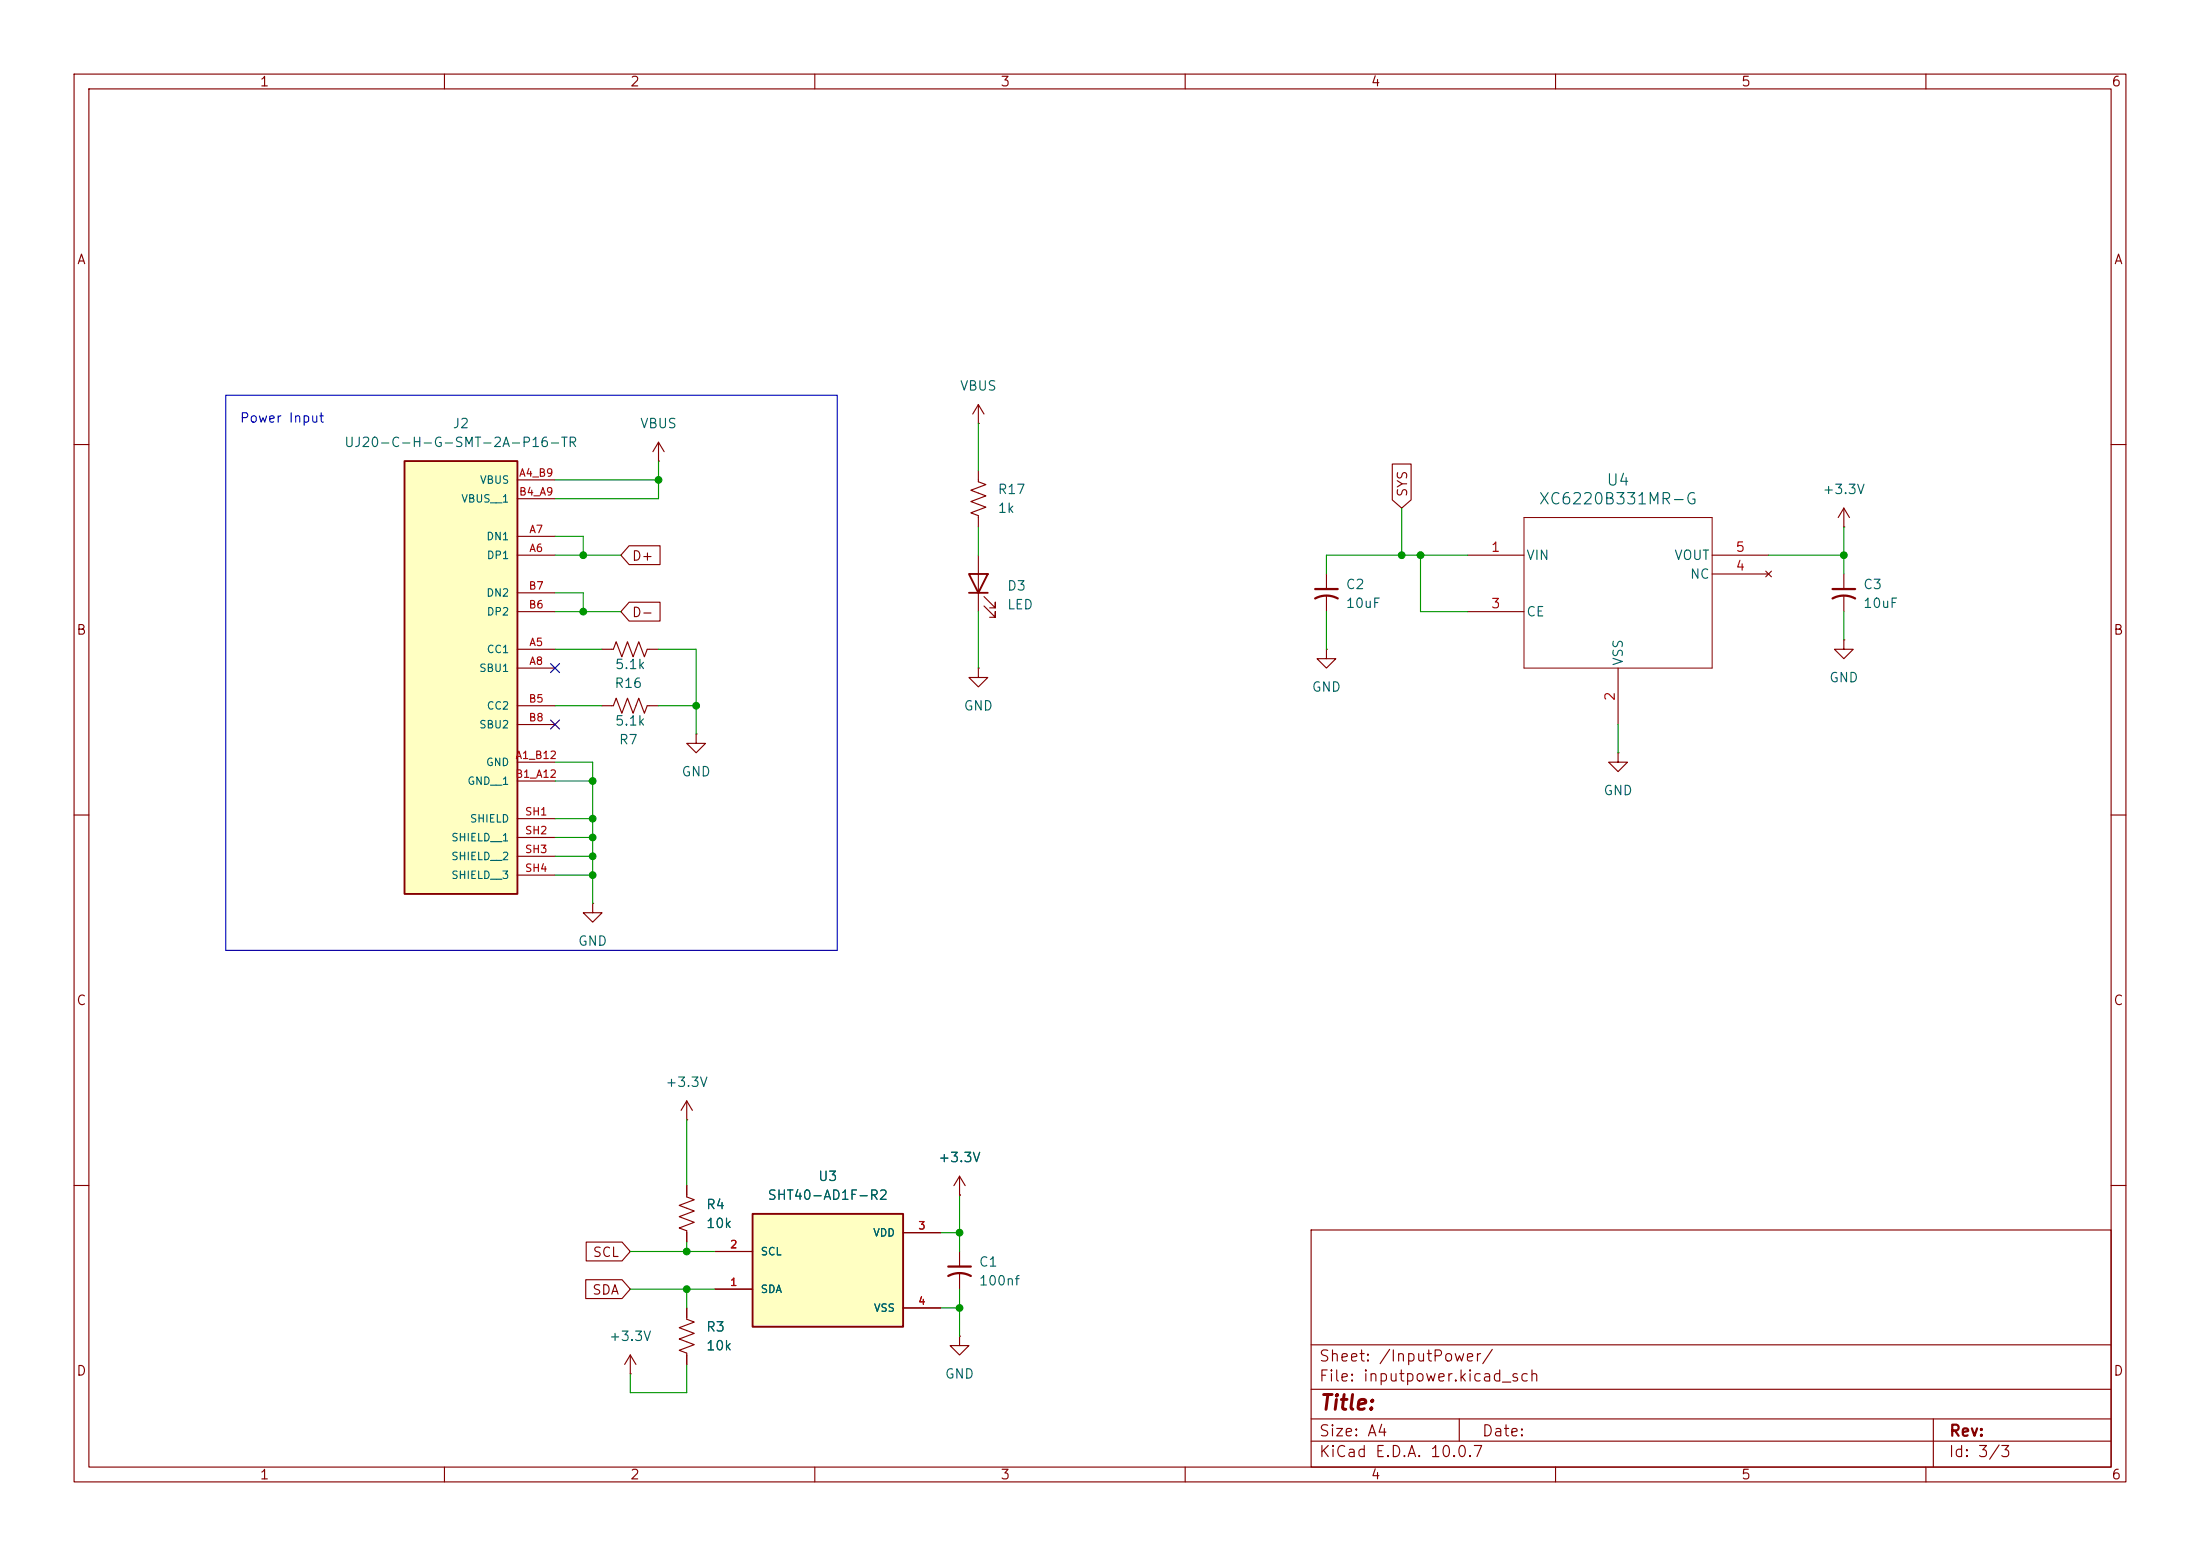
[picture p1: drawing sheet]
<svg xmlns="http://www.w3.org/2000/svg" width="297mm" height="210mm" viewBox="0 0 297 210" stroke-linecap="round" stroke-linejoin="round" font-family="sans-serif">
<g fill="none" stroke="#840000" stroke-width=".15">
<path d="M10 10h277v190h-277zM12 12h273v186h-273zM60 10v2M110 10v2M160 10v2M210 10v2M260 10v2M10 60h2M285 60h2M10 110h2M285 110h2M10 160h2"/>
<path d="M177 166h108v32h-108zM285 160h2M60 198v2M110 198v2M160 198v2M177 194.5h108M177 191.5h108M177 187.5h108M177 181.5h108M197 191.5v3M210 198v2M260 198v2"/>
<path d="M261 191.5v6.5"/>
</g>
<path d="M101.6 163.8h20.3v15.3h-20.3z" fill="#ffffc2"/>
<path d="M130.8 77.5h2.5l-1.2 2.5zM130.8 80h2.5M101.6 163.8h20.3v15.3h-20.3z" fill="none" stroke="#840000" stroke-width=".25"/>
<g fill="none" stroke="#840000" stroke-width=".15">
<path d="M132.1 57.2h.1M132.1 54.6l-.8 1.3M132.1 54.6l.7 1.3M132.1 54.6v2.6M132.1 63.5v1.5l1 .4-2 .8 2 .7-2 .8 2 .8-2 .7 1 .4v1.5M132.1 74.9v7.7M179.1 77.5v2M198.1 74.9h7.6M231.1 74.9h7.7M231.1 77.5h7.7M238.4 77.1l.7 .8M239.1 77.1l-.7 .8"/>
<path d="M248.9 77.5v2M81.3 95.3h1.5l.4-1.1 .7 2.1 .8-2.1 .8 2.1 .7-2.1 .8 2.1 .4-1h1.5M81.3 87.6h1.5l.4-1 .7 2 .8-2 .8 2 .7-2 .8 2 .4-1h1.5M94 99.1v1.2h1.2l-1.2 1.3-1.3-1.3h1.3M94 99.1h.1M132.1 90.2v1.2h1.2l-1.2 1.3-1.3-1.3h1.3M132.1 90.2h.1M132.8 81.8l1.6 1.5v-.7v.7h-.8M132.8 80.5l1.6 1.5v-.7v.7h-.8M179.1 87.6v1.3h1.2l-1.2 1.3-1.3-1.3h1.3M179.1 87.6h.1M179.1 80.5v2.1"/>
<path d="M198.1 82.6h7.6M218.4 90.2v7.6M248.9 86.4v1.2h1.3l-1.3 1.3-1.3-1.3h1.3M248.9 86.4h.1M248.9 80.5v2.1M218.4 101.6v1.3h1.3l-1.3 1.2-1.2-1.2h1.2M218.4 101.6h.1M80 121.9v1.3h1.3l-1.3 1.3-1.3-1.3h1.3M80 121.9h.1M92.7 151.1h.1M92.7 148.6v2.5M92.7 148.6l-.8 1.3"/>
<path d="M92.7 148.6l.8 1.3M129.5 158.8l-.7 1.2M129.5 158.8l.8 1.2M129.5 158.8v2.5M92.7 176.5v1.6l1 .3-2 .8 2 .8-2 .7 2 .8-2 .7 1 .4v1.6M92.7 160v1.5l1 .4-2 .8 2 .7-2 .8 2 .8-2 .7 1 .4v1.5M96.5 174h5.1M96.5 168.9h5.1M121.9 166.4h5.1M121.9 176.5h5.1M129.5 161.3h.1M129.5 168.9v2"/>
<path d="M129.5 172v2M85.1 185.4h.1M85.1 182.9l-.8 1.3M85.1 182.9l.8 1.3M85.1 182.9v2.5M129.5 180.3v1.3h1.3l-1.3 1.3-1.2-1.3h1.2M129.5 180.3h.1"/>
</g>
<path d="M177.5 79.5h3.1M247.4 79.5h3M177.5 80.8a3.2 3.2 0 0 1 3.1 0M247.4 80.8a3.2 3.2 0 0 1 3 0M128 172.2a3.2 3.2 0 0 1 3.1 0M128 170.9h3.1" fill="none" stroke="#840000" stroke-width=".3"/>
<path d="M205.7 69.9h25.4v20.3h-25.4z" fill="none" stroke="#840000" stroke-width=".14"/>
<path d="M54.6 62.2h15.2v58.5h-15.2z" fill="#ffffc2"/>
<path d="M54.6 62.2h15.2v58.5h-15.2z" fill="none" stroke="#840000" stroke-width=".25"/>
<g fill="none" stroke="#840000" stroke-width=".15">
<path d="M88.9 59.7l-.8 1.3M88.9 59.7l.8 1.3M88.9 59.7v2.5M69.8 64.8h5.1M69.8 74.9h5.1M69.8 72.4h5.1M69.8 67.3h5.1M84.9 73.7h4.2v2.5h-4.2l-1.1-1.3zM88.9 62.2h.1M188 62.6h2.5v4.9l-1.3 1.1-1.2-1.1zM248.9 71.1h.1M248.9 68.6l-.7 1.3"/>
<path d="M248.9 68.6l.8 1.3M248.9 68.6v2.5M69.8 87.6h5.1M69.8 90.2h5.1M69.8 95.3h5.1M69.8 82.6h5.1M69.8 80h5.1M69.8 97.8h5.1M84.9 81.3h4.2v2.5h-4.2l-1.1-1.2zM69.8 102.9h5.1M69.8 105.4h5.1M69.8 110.5h5.1"/>
<path d="M69.8 113h5.1M69.8 115.6h5.1M69.8 118.1h5.1M79.1 172.7h4.9l1.1 1.3-1.1 1.3h-4.9zM79.1 167.6h4.9l1.1 1.3-1.1 1.3h-4.9zM92.7 160v1.3M92.7 166.4v1.2M92.7 176.5v1.3M96.5 174h5.1M96.5 168.9h5.1M121.9 166.4h5.1M121.9 176.5h5.1"/>
<path d="M129.5 161.3h.1M92.7 182.9v1.3"/>
</g>
<g fill="none" stroke="#009600" stroke-width=".15">
<path d="M132.1 57.2v6.3M74.9 74.9h8.9M74.9 72.4h3.8v2.5M74.9 64.8h14M88.9 62.2v5.1h-14M132.1 71.1v3.8M189.2 68.6v6.3M191.8 74.9v7.7h6.3M198.1 74.9h-19v2.6M238.8 74.9h10.1M248.9 71.1v6.4M74.9 95.3h6.4"/>
<path d="M74.9 87.6h6.4M74.9 82.6h8.9M74.9 80h3.8v2.6M88.9 95.3h5.1M88.9 87.6h5.1v11.5M132.1 82.6v7.6M179.1 82.6v5M218.4 97.8v3.8M248.9 82.6v3.8M74.9 102.9h5.1v19M74.9 113h5.1M74.9 110.5h5.1"/>
<path d="M74.9 115.6h5.1M74.9 118.1h5.1M74.9 105.4h5.1M92.7 151.1v8.9M85.1 168.9h11.4M85.1 174h11.4M92.7 167.6v1.3M92.7 174v2.5M127 176.5h2.5M127 166.4h2.5M129.5 161.3v7.6M129.5 174v6.3"/>
<path d="M92.7 184.2v3.8h-7.6v-2.6"/>
</g>
<path d="M74.3 97.2l1.2 1.2M74.3 89.6l1.2 1.2M75.5 97.2l-1.2 1.2M75.5 89.6l-1.2 1.2" fill="none" stroke="#000084" stroke-width=".15"/>
<path d="M30.5 53.3h82.5v75h-82.5z" fill="none" stroke="#0000c2" stroke-width=".15"/>
<g fill="#009600" stroke="#009600" stroke-width=".14">
<circle cx="80" cy="105.4" r=".46"/>
<circle cx="78.7" cy="82.6" r=".46"/>
<circle cx="78.7" cy="74.9" r=".46"/>
<circle cx="88.9" cy="64.8" r=".46"/>
<circle cx="129.5" cy="166.4" r=".46"/>
<circle cx="129.5" cy="176.5" r=".46"/>
<circle cx="92.7" cy="174" r=".46"/>
<circle cx="92.7" cy="168.9" r=".46"/>
<circle cx="80" cy="110.5" r=".46"/>
<circle cx="80" cy="118.1" r=".46"/>
<circle cx="80" cy="113" r=".46"/>
<circle cx="80" cy="115.6" r=".46"/>
<circle cx="189.2" cy="74.9" r=".46"/>
<circle cx="191.8" cy="74.9" r=".46"/>
<circle cx="248.9" cy="74.9" r=".46"/>
<circle cx="94" cy="95.3" r=".46"/>
</g>
<text font-size="2" fill="#840000" x="178" y="190.8">Title:</text>
<g font-size="1.5" fill="#006464">
<text x="216.8" y="65.9">U4</text>
<text x="207.6" y="68.5">XC6220B331MR-G</text>
</g>
<g font-size="1.5" fill="#840000">
<text x="178" y="184.1">Sheet: /InputPower/</text>
<text x="178" y="186.8">File: inputpower.kicad_sch</text>
<text x="178" y="197">KiCad E.D.A. 10.0.7</text>
<text x="178" y="194.2">Size: A4</text>
<text x="200" y="194.2">Date:</text>
<text x="263" y="197">Id: 3/3</text>
<text x="263" y="194.2">Rev:</text>
</g>
<g font-size="1.3" fill="#840000">
<text x="35" y="12">1</text>
<text x="85" y="12">2</text>
<text x="135" y="12">3</text>
<text x="185" y="12">4</text>
<text x="235" y="12">5</text>
<text x="285" y="12">6</text>
<text x="10.3" y="36">A</text>
<text x="285.3" y="36">A</text>
<text x="190.3" y="67.2" transform="rotate(-90 190.3 67.2)">SYS</text>
<text x="85.2" y="76">D+</text>
<text x="85.2" y="83.6">D-</text>
<text x="10.2" y="86">B</text>
<text x="285.2" y="86">B</text>
<text x="10.2" y="136">C</text>
<text x="285.2" y="136">C</text>
<text x="79.9" y="170">SCL</text>
<text x="79.9" y="175">SDA</text>
<text x="10.2" y="186">D</text>
<text x="285.2" y="186">D</text>
<text x="35" y="200">1</text>
<text x="85" y="200">2</text>
<text x="135" y="200">3</text>
<text x="185" y="200">4</text>
<text x="235" y="200">5</text>
<text x="285" y="200">6</text>
</g>
<g font-size="1.3" fill="#006464">
<text x="129.5" y="53">VBUS</text>
<text x="61" y="58.1">J2</text>
<text x="86.3" y="58.1">VBUS</text>
<text x="46.4" y="60.7">UJ20-C-H-G-SMT-2A-P16-TR</text>
<text x="134.6" y="67">R17</text>
<text x="134.6" y="69.5">1k</text>
<text x="246" y="67">+3.3V</text>
<text x="206" y="75.9">VIN</text>
<text x="225.9" y="75.9">VOUT</text>
<text x="135.9" y="80">D3</text>
<text x="135.9" y="82.6">LED</text>
<text x="181.6" y="79.8">C2</text>
<text x="181.6" y="82.4">10uF</text>
<text x="206" y="83.5">CE</text>
<text x="228.1" y="78.4">NC</text>
<text x="251.4" y="79.8">C3</text>
<text x="251.4" y="82.4">10uF</text>
<text x="219.4" y="89.9" transform="rotate(-90 219.4 89.9)">VSS</text>
<text x="82.9" y="93.2">R16</text>
<text x="82.9" y="90.6">5.1k</text>
<text x="177" y="93.7">GND</text>
<text x="246.9" y="92.4">GND</text>
<text x="82.9" y="98.2">5.1k</text>
<text x="83.5" y="100.8">R7</text>
<text x="130" y="96.2">GND</text>
<text x="91.9" y="105.1">GND</text>
<text x="216.4" y="107.6">GND</text>
<text x="77.9" y="128">GND</text>
<text x="89.7" y="147">+3.3V</text>
<text x="110.4" y="159.7">U3</text>
<text x="126.6" y="157.2">+3.3V</text>
<text x="95.2" y="163.5">R4</text>
<text x="95.2" y="166.1">10k</text>
<text x="103.5" y="162.3">SHT40-AD1F-R2</text>
<text x="132.1" y="171.3">C1</text>
<text x="132.1" y="173.8">100nf</text>
<text x="82.1" y="181.3">+3.3V</text>
<text x="95.2" y="180">R3</text>
<text x="95.2" y="182.6">10k</text>
<text x="127.5" y="186.4">GND</text>
</g>
<text font-size="1.3" fill="#0000c2" x="32.3" y="57.4">Power Input</text>
<g font-size="1.3" fill="#a90000">
<text x="201.2" y="74.8">1</text>
<text x="234.2" y="77.3">4</text>
<text x="234.2" y="74.8">5</text>
<text x="201.2" y="82.4">3</text>
<text x="218.3" y="94.7" transform="rotate(-90 218.3 94.7)">2</text>
</g>
<g font-size="1" fill="#006464">
<text x="64.7" y="65.5">VBUS</text>
<text x="62.2" y="68.1">VBUS__1</text>
<text x="65.6" y="73.2">DN1</text>
<text x="65.6" y="75.7">DP1</text>
<text x="65.6" y="80.8">DN2</text>
<text x="65.6" y="83.3">DP2</text>
<text x="65.6" y="88.4">CC1</text>
<text x="64.6" y="90.9">SBU1</text>
<text x="64.6" y="98.6">SBU2</text>
<text x="65.6" y="96">CC2</text>
<text x="63" y="106.2">GND__1</text>
<text x="65.5" y="103.6">GND</text>
<text x="60.8" y="113.8">SHIELD__1</text>
<text x="63.4" y="111.3">SHIELD</text>
<text x="60.8" y="116.3">SHIELD__2</text>
<text x="60.8" y="118.9">SHIELD__3</text>
<text x="117.8" y="167.1">VDD</text>
<text x="102.6" y="169.7">SCL</text>
<text x="102.6" y="174.8">SDA</text>
<text x="117.9" y="177.3">VSS</text>
</g>
<g font-size="1" fill="#a90000">
<text x="70" y="64.6">A4_B9</text>
<text x="70" y="67.1">B4_A9</text>
<text x="71.4" y="74.7">A6</text>
<text x="71.4" y="72.2">A7</text>
<text x="71.3" y="82.4">B6</text>
<text x="71.3" y="79.8">B7</text>
<text x="71.4" y="87.4">A5</text>
<text x="71.4" y="90">A8</text>
<text x="71.3" y="95.1">B5</text>
<text x="71.3" y="97.6">B8</text>
<text x="69.5" y="102.7">A1_B12</text>
<text x="69.5" y="105.2">B1_A12</text>
<text x="70.8" y="110.3">SH1</text>
<text x="70.8" y="112.8">SH2</text>
<text x="70.8" y="115.4">SH3</text>
<text x="70.8" y="117.9">SH4</text>
<text x="123.9" y="166.2">3</text>
<text x="98.5" y="173.8">1</text>
<text x="98.5" y="168.7">2</text>
<text x="123.9" y="176.3">4</text>
</g>
</svg>
